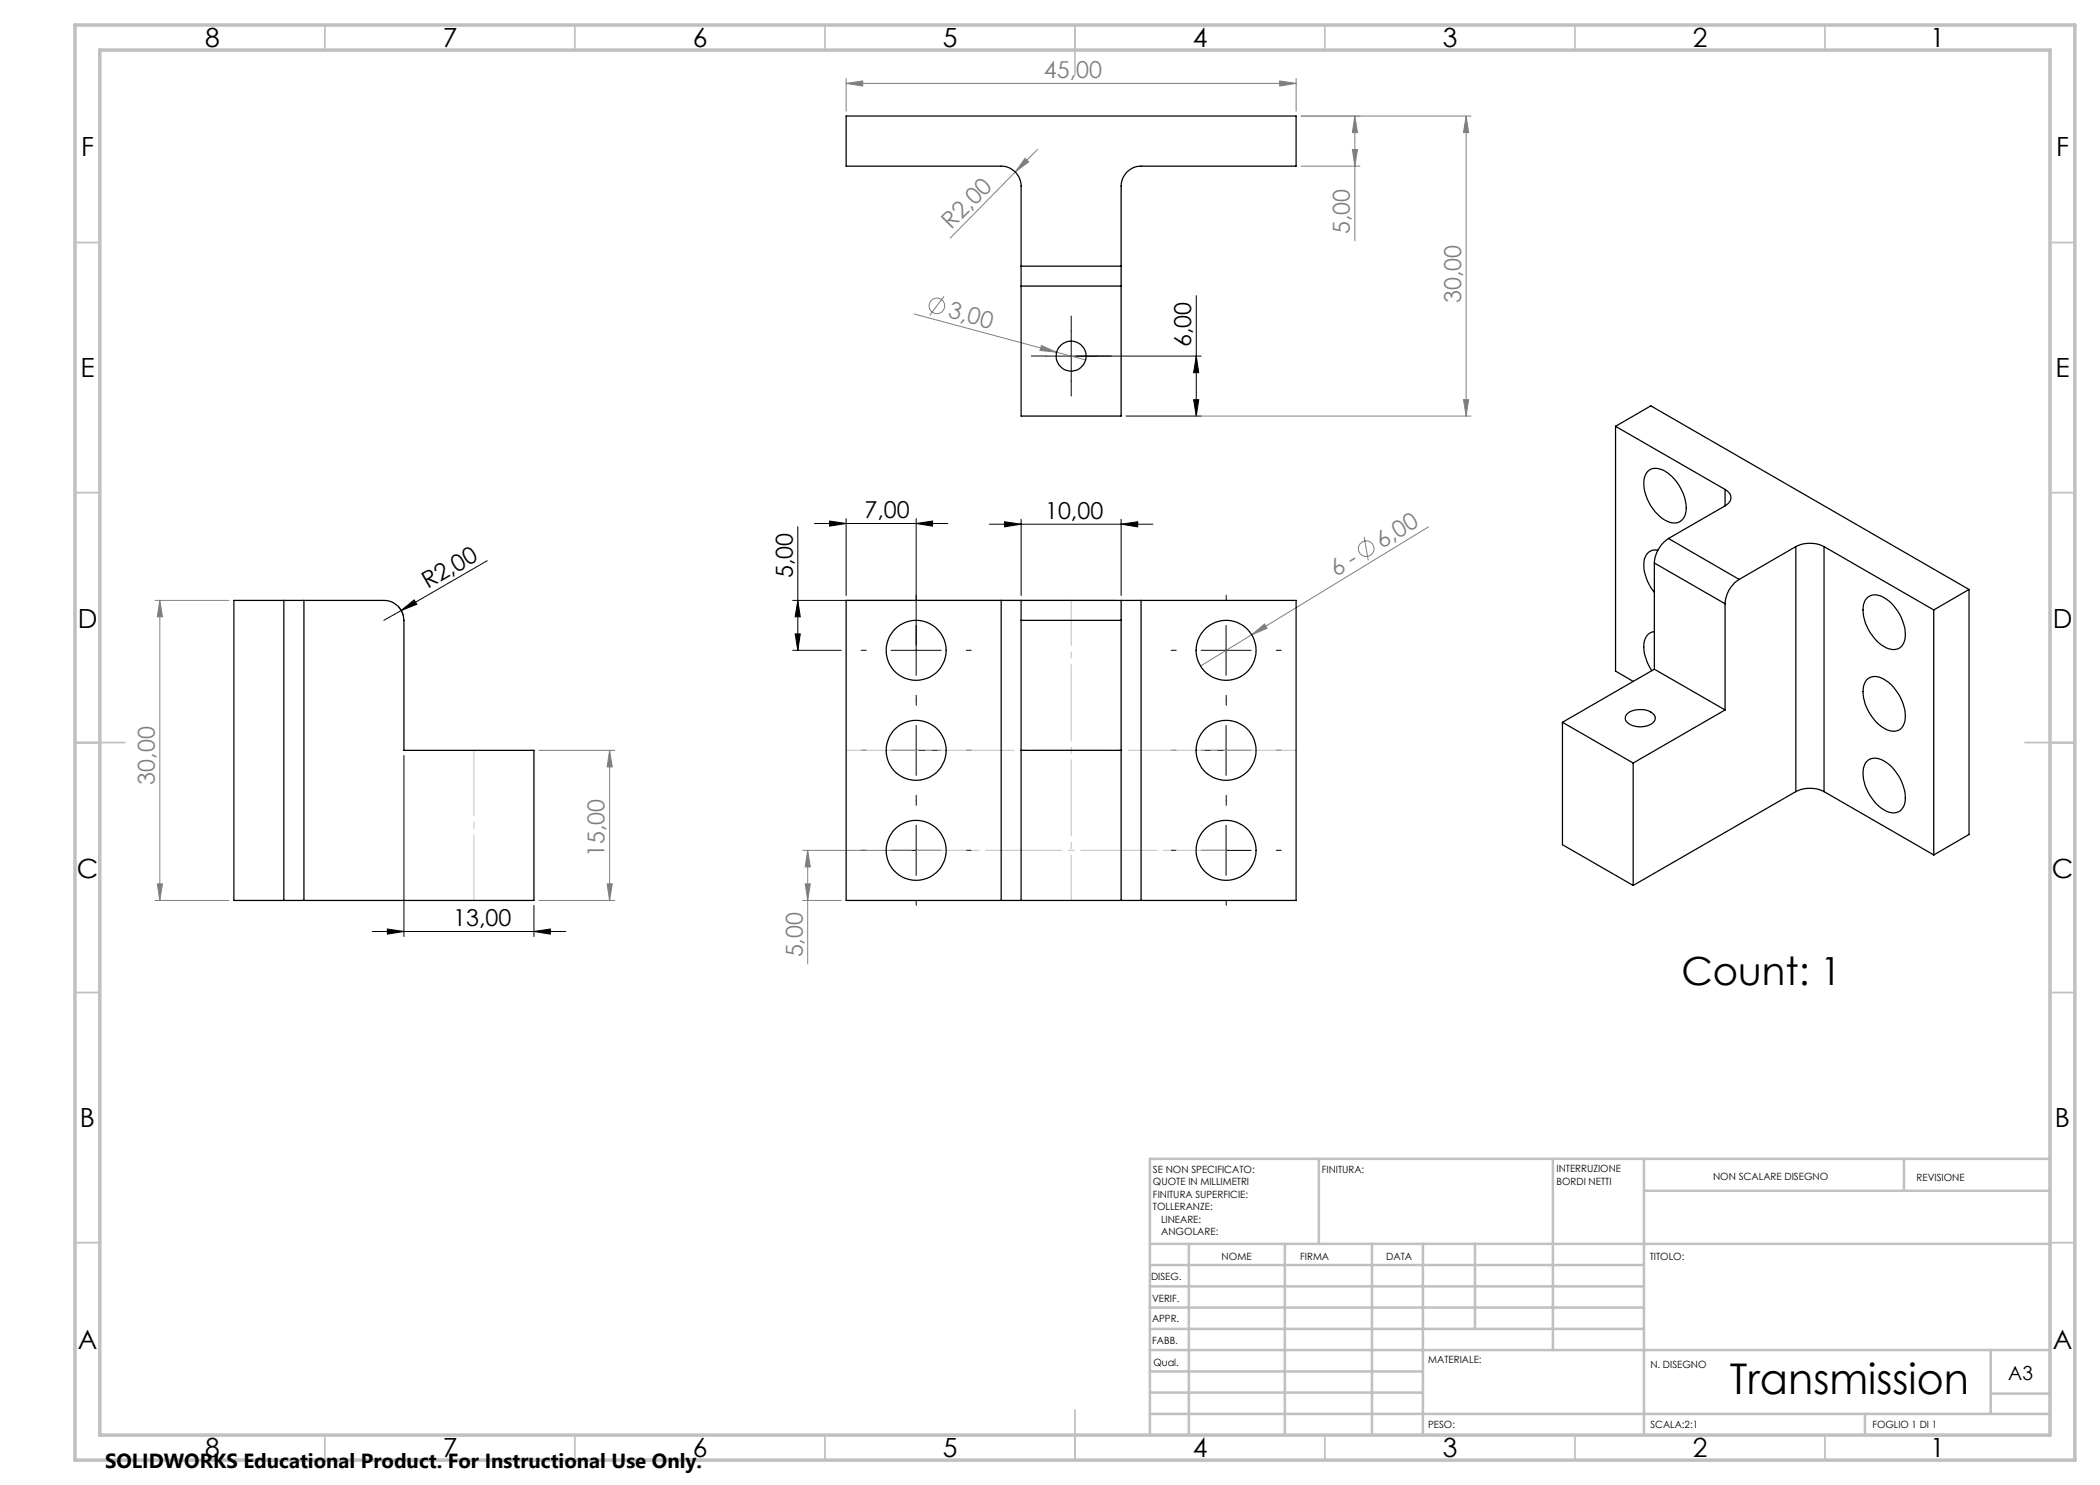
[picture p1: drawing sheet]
<svg xmlns="http://www.w3.org/2000/svg" width="420mm" height="297mm" viewBox="0 0 420 297" stroke-linecap="round" stroke-linejoin="round" font-family="sans-serif">
<g fill="none" stroke="#808080" stroke-width=".2">
<path d="M169.2 16.7l3.3-.5v1zM169.2 15.7v6.5M169.2 16.7h90M255.9 16.2l3.3 .5-3.3 .5zM259.2 15.7v6.5M203.1 34.4l-13.1 13.2M205 31.7l.7 .7-2.6 2zM207.5 29.9l-4.4 4.5M260.2 33.2h11.8M260.2 23.2h34M270.5 29.9h1l-.5 3.3zM271 23.2v25"/>
<path d="M271 23.2l.5 3.3h-1zM293.2 23.2l.5 3.3h-1zM293.2 23.2v60M188.8 59.3l-2.9 3.8M182.8 62.8l28.5 7.6M208.3 69.1l3 1.3-3.3-.3zM211.3 70.4l5.8 1.6M292.7 79.9h1l-.5 3.3zM225.2 83.2h69M272.8 107.4l.8 4.7M285.7 105.4l-35.4 21.6M31 120.1h14.8"/>
<path d="M32 120.1l.5 3.3h-1zM32 120.1v60M250.3 127l2.6-2.2 .5 .9zM250.3 127l-10.2 6.2M107.8 150.1h15.1M121.9 150.1l.5 3.3h-1zM121.9 150.1v30M31.5 176.8h1l-.5 3.3zM121.4 176.8h1l-.5 3.3zM160.5 170.1h21.7M161 176.8h1.1l-.6 3.3zM161.5 170.1l.6 3.3h-1.1z"/>
<path d="M161.5 170.1v22.7M31 180.1h14.8M107.8 180.1h15.1M160.5 180.1h7.7"/>
<circle cx="187.4" cy="61.2" r="1.56"/>
<circle cx="273.2" cy="109.7" r="1.55"/>
</g>
<g fill="none" stroke="#000" stroke-width=".2">
<path d="M239.3 59.1v24.1M214.2 66.2v10M238.7 79.9h1l-.4 3.3zM239.3 71.2l.4 3.3h-1zM240.2 71.2h-31M225.2 83.2h15M97.4 112.1l-17.1 10M159.6 105.3v24.8M162.9 104.7h26.7M165.9 104.2l3.3 .5-3.3 .5zM169.2 103.7v15.4M183.2 104.7l3.3-.5v1z"/>
<path d="M183.2 103.7v31.4M197.9 104.8h32.7M200.9 104.3l3.3 .5-3.3 .6zM204.2 103.9v15.2M224.2 104.8l3.3-.5v1.1zM224.2 103.9v15.2M79.7 121.3a3.5 3.5 0 0 1 .9 1.8M80.3 122.1l-3.5 2M80.3 122.1l2.5-2.1 .6 .9zM158.5 130.1h9.7M158.5 120.1h64.7M159 126.8h1.1l-.5 3.3z"/>
<path d="M159.6 120.1l.5 3.3h-1.1zM178.2 130.1h10M240.2 130.1h10M245.2 125.1v10M80.8 151.1v36.2M178.2 150.1h10M183.2 145.1v10M240.2 150.1h10M245.2 145.1v10M178.2 170.1h10M183.2 165.1v10M240.2 170.1h10"/>
<path d="M245.2 165.1v10M74.4 186.3h38.7M77.5 185.8l3.3 .5-3.3 .5zM106.8 186.3l3.3-.5v1zM106.8 181.1v6.2"/>
</g>
<g fill="none" stroke="#000" stroke-width=".2" stroke-dasharray="15.2 1.3 1.3 1.3">
<path d="M209.2 71.2h-3M214.2 66.2v-3M214.2 76.2v3M219.2 71.2h3M173.2 130.1h-1M183.2 120.1v-1M193.2 130.1h1M235.2 130.1h-1M245.2 120.1v-1M255.2 130.1h1M173.2 150.1h-1M183.2 140.1v1"/>
<path d="M183.2 140.1v-1M193.2 150.1h1M235.2 150.1h-1M245.2 140.1v1M245.2 140.1v-1M255.2 150.1h1M173.2 170.1h-1M183.2 160.1v-1M183.2 160.1v1M193.2 170.1h1M235.2 170.1h-1M245.2 160.1v-1"/>
<path d="M245.2 160.1v1M255.2 170.1h1M183.2 180.1v1M245.2 180.1v1"/>
</g>
<path d="M169.2 150.1h90" fill="none" stroke="#c0c0c0" stroke-width=".2" stroke-dasharray="15.2 1.3 1.3 1.3" stroke-dashoffset=".7"/>
<path d="M183.2 170.1h62" fill="none" stroke="#c0c0c0" stroke-width=".2" stroke-dasharray="15.2 1.3 1.3 1.3" stroke-dashoffset="5.2"/>
<path d="M214.2 120.1v60" fill="none" stroke="#c0c0c0" stroke-width=".2" stroke-dasharray="15.2 1.3 1.3 1.3" stroke-dashoffset="6.2"/>
<path d="M94.8 150.1v30" fill="none" stroke="#c0c0c0" stroke-width=".2" stroke-dasharray="15.2 1.3 1.3 1.3" stroke-dashoffset="2.1"/>
<g fill="none" stroke="#c0c0c0" stroke-width=".35">
<path d="M65 5v5M115 5v5M165 5v5M215 5v10M265 5v5M315 5v5M365 5v5M15 48.5h5M410 48.5h5M15 98.5h5M410 98.5h5M15 148.5h10"/>
<path d="M405 148.5h10M15 198.5h5M410 198.5h5M15 248.5h5M410 248.5h5M65 287v5M115 287v5M165 287v5M215 282v10M265 287v5M315 287v5M365 287v5"/>
</g>
<g fill="none" stroke="#c0c0c0" stroke-width=".5">
<path d="M263.8 231.8v17M310.6 231.8v38.2M328.8 231.8v55.2M328.8 238.2h81.2M380.8 231.8v6.4M410 231.8h-180v55.2M230 248.8h180M230 257.3h98.8M230 253h98.8M237.8 248.8v38.2M257 248.8v38.2M274.4 248.8v38.2"/>
<path d="M284.6 248.8v38.2M295 248.8v17M230 265.8h98.8M230 261.5h98.8M230 278.5h54.6M230 274.3h54.6M230 270h180M398.1 270v12.8M398.1 278.7h11.9M230 282.8h180M373 282.8v4.2"/>
</g>
<path d="M15 5h400v287h-400zM20 10h390v277h-390z" fill="none" stroke="#c0c0c0" stroke-width=".7"/>
<path d="M161 176.8h1.1l-.6 3.3zM161.5 170.1l.6 3.3h-1.1z" fill="#808080"/>
<g fill="#000">
<path d="M80.3 122.1l2.5-2.1 .6 .9z"/>
<path d="M239.3 71.2l.4 3.3h-1zM238.7 79.9h1l-.4 3.3z"/>
<path d="M183.2 104.7l3.3-.5v1zM165.9 104.2l3.3 .5-3.3 .5z"/>
<path d="M200.9 104.3l3.3 .5-3.3 .6zM224.2 104.8l3.3-.5v1.1zM77.5 185.8l3.3 .5-3.3 .5zM106.8 186.3l3.3-.5v1z"/>
<path d="M159 126.8h1.1l-.5 3.3zM159.6 120.1l.5 3.3h-1.1z"/>
</g>
<g fill="#808080">
<path d="M208.3 69.1l3 1.3-3.3-.3z"/>
<path d="M250.3 127l2.6-2.2 .5 .9z"/>
<path d="M205 31.7l.7 .7-2.6 2z"/>
<path d="M255.9 16.2l3.3 .5-3.3 .5zM169.2 16.7l3.3-.5v1z"/>
<path d="M270.5 29.9h1l-.5 3.3zM271 23.2l.5 3.3h-1z"/>
<path d="M32 120.1l.5 3.3h-1zM31.5 176.8h1l-.5 3.3zM121.9 150.1l.5 3.3h-1zM121.4 176.8h1l-.5 3.3zM293.2 23.2l.5 3.3h-1zM292.7 79.9h1l-.5 3.3z"/>
</g>
<g fill="none" stroke="#000" stroke-width=".25">
<path d="M204.2 53.2v-16a4 4 0 0 0-4-4h-31v-10h90v10h-31a4 4 0 0 0-4 4v16M204.2 53.2v4M204.2 57.2v26h20v-26M204.2 53.2h20M204.2 57.2h20M224.2 53.2v4M323.1 85.3l21.9 12.6M323.1 85.3l7.1-4.1 63.6 36.7M323.1 85.3v48.9l3.5 2.1M329.5 94.3a2.73 2.73 0 0 1 3.5-.1 9.3 9.3 0 0 1 4.2 8 2.44 2.44 0 0 1-3.7 2.1 8.8 8.8 0 0 1-4.6-8.7zM345 97.9a1.74 1.74 0 0 1 1.2 1.6 1.74 1.74 0 0 1-1.2 1.7M345 97.9v3.3"/>
<path d="M330.9 112.6l14.1 8.2M330.9 112.6v21.2M331.6 110a2.33 2.33 0 0 0-2.8 2.4 9.1 9.1 0 0 0 2.1 6.1M333.7 107.7a6.4 6.4 0 0 0-2.8 4.9M333.7 107.7l14.1 8.2M345 101.2l-11.3 6.5M347.8 115.9a6 6 0 0 0-2.8 4.9M359.2 109.3a6.3 6.3 0 0 1 5.6 0M359.2 109.3l-11.4 6.6M359.2 109.3v49M364.8 109.3l22 12.7M364.8 109.3v49"/>
<path d="M373.3 119.7a2.62 2.62 0 0 1 3.5-.1 8.9 8.9 0 0 1 4.2 8.4 2.37 2.37 0 0 1-3.7 1.6 8.9 8.9 0 0 1-4.6-8.7zM393.8 117.9l-7 4.1M393.8 117.9v49l-7 4.1M56.8 120.1h4M56.8 120.1h-10v60h10M56.8 120.1v60M60.8 120.1h16a4 4 0 0 1 4 4v26h26v30h-46M60.8 120.1v60M200.2 120.1h4M200.2 120.1h-31v60h31M200.2 120.1v60M204.2 120.1v4"/>
<path d="M204.2 124.1v56M204.2 120.1h20M204.2 124.1h20M224.2 120.1v4M224.2 120.1h4M224.2 124.1v56M228.2 120.1h31v60h-31M228.2 120.1v60M330.9 126.3a2.54 2.54 0 0 0-2.1 3.1 9.2 9.2 0 0 0 1.6 4.7M330.9 133.8l14.1 8.2M330.9 133.8l-18.4 10.7M345 120.8v21.2"/>
<path d="M373.3 136a2.68 2.68 0 0 1 3.5-.1 8.9 8.9 0 0 1 4.2 8.4 2.37 2.37 0 0 1-3.7 1.6 8.9 8.9 0 0 1-4.6-8.7zM386.8 122v49M204.2 150.1h20M312.5 144.5l14.1 8.1M312.5 144.5v24.4l14.1 8.2M325.4 142.8a4.4 4.4 0 0 1 5.4 .1 1.33 1.33 0 0 1-.9 2.1 4.2 4.2 0 0 1-4.7-.8 1.15 1.15 0 0 1 .2-1.4zM326.6 152.6v24.5M345 142l-18.4 10.6M359.2 158.3a6.3 6.3 0 0 1 5.6 0M359.2 158.3l-32.6 18.8M364.8 158.3l22 12.7M373.3 152.3a2.68 2.68 0 0 1 3.5-.1 8.9 8.9 0 0 1 4.2 8.5 2.41 2.41 0 0 1-3.7 1.6 8.9 8.9 0 0 1-4.6-8.7z"/>
<path d="M56.8 180.1h4M200.2 180.1h4M204.2 180.1h20M224.2 180.1h4"/>
<circle cx="214.2" cy="71.2" r="3"/>
<circle cx="183.2" cy="130.1" r="6"/>
<circle cx="245.2" cy="130.1" r="6"/>
<circle cx="183.2" cy="150.1" r="6"/>
<circle cx="245.2" cy="150.1" r="6"/>
<circle cx="183.2" cy="170.1" r="6"/>
<circle cx="245.2" cy="170.1" r="6"/>
</g>
<text font-size="8.5" x="346" y="278.7">Transmission</text>
<text font-size="7.8" x="336.3" y="196.9">Count: 1</text>
<g font-size="5.3">
<text x="41" y="9.5">8</text>
<text x="88.5" y="9.5">7</text>
<text x="138.5" y="9.5">6</text>
<text x="188.5" y="9.5">5</text>
<text x="238.5" y="9.5">4</text>
<text x="288.5" y="9.5">3</text>
<text x="338.5" y="9.5">2</text>
<text x="386" y="9.5">1</text>
<text x="16.2" y="31.3">F</text>
<text x="411.2" y="31.3">F</text>
<text x="16.1" y="75.5">E</text>
<text x="411.1" y="75.5">E</text>
<text x="15.5" y="125.5">D</text>
<text x="410.5" y="125.5">D</text>
<text x="15.4" y="175.5">C</text>
<text x="410.4" y="175.5">C</text>
<text x="16" y="225.5">B</text>
<text x="411" y="225.5">B</text>
<text x="15.5" y="269.8">A</text>
<text x="410.5" y="269.8">A</text>
<text x="41" y="291.5">8</text>
<text x="88.5" y="291.5">7</text>
<text x="138.5" y="291.5">6</text>
<text x="188.5" y="291.5">5</text>
<text x="238.5" y="291.5">4</text>
<text x="288.5" y="291.5">3</text>
<text x="338.5" y="291.5">2</text>
<text x="386" y="291.5">1</text>
</g>
<g font-size="4.7" fill="#808080">
<text x="208.8" y="15.7">45,00</text>
<text x="190.3" y="46" transform="rotate(-45 190.3 46)">R2,00</text>
<text x="270" y="46.8" transform="rotate(-90 270 46.8)">5,00</text>
<text x="189.4" y="63.5" transform="rotate(15 189.4 63.5)">3,00</text>
<text x="292.2" y="60.6" transform="rotate(-90 292.2 60.6)">30,00</text>
<text x="276.3" y="109.8" transform="rotate(-31 276.3 109.8)">6,00</text>
<text x="267.2" y="115.4" transform="rotate(-31 267.2 115.4)">6 -</text>
<text x="31" y="156.9" transform="rotate(-90 31 156.9)">30,00</text>
<text x="120.9" y="171.4" transform="rotate(-90 120.9 171.4)">15,00</text>
<text x="160.6" y="191.5" transform="rotate(-90 160.6 191.5)">5,00</text>
</g>
<g font-size="4.7">
<text x="238.2" y="69.5" transform="rotate(-90 238.2 69.5)">6,00</text>
<text x="172.9" y="103.7">7,00</text>
<text x="209" y="103.8">10,00</text>
<text x="85.6" y="117.9" transform="rotate(-30 85.6 117.9)">R2,00</text>
<text x="158.5" y="115.7" transform="rotate(-90 158.5 115.7)">5,00</text>
<text x="90.7" y="185.3">13,00</text>
</g>
<text font-size="4.1" x="21" y="293.7">SOLIDWORKS Educational Product. For Instructional Use Only.</text>
<text font-size="3.9" x="401.6" y="276">A3</text>
<g font-size="2">
<text x="230.6" y="234.6">SE NON SPECIFICATO:</text>
<text x="230.6" y="237.1">QUOTE IN MILLIMETRI</text>
<text x="230.6" y="239.6">FINITURA SUPERFICIE:</text>
<text x="264.4" y="234.6">FINITURA:</text>
<text x="311.3" y="234.5">INTERRUZIONE</text>
<text x="311.3" y="237">BORDI NETTI</text>
<text x="342.6" y="236">NON SCALARE DISEGNO</text>
<text x="383.3" y="236.2">REVISIONE</text>
<text x="230.6" y="242.1">TOLLERANZE:</text>
<text x="232.2" y="244.6">LINEARE:</text>
<text x="232.2" y="247.1">ANGOLARE:</text>
<text x="244.3" y="252">NOME</text>
<text x="260" y="251.9">FIRMA</text>
<text x="277.2" y="251.9">DATA</text>
<text x="330" y="251.9">TITOLO:</text>
<text x="230.2" y="256.1">DISEG.</text>
<text x="230.4" y="260.3">VERIF.</text>
<text x="230.4" y="264.4">APPR.</text>
<text x="230.5" y="268.8">FABB.</text>
<text x="230.7" y="273.1">Qual.</text>
<text x="285.7" y="272.5">MATERIALE:</text>
<text x="330.1" y="273.6">N. DISEGNO</text>
<text x="285.6" y="285.5">PESO:</text>
<text x="330.1" y="285.6">SCALA:2:1</text>
<text x="374.5" y="285.6">FOGLIO 1 DI 1</text>
</g>
</svg>
